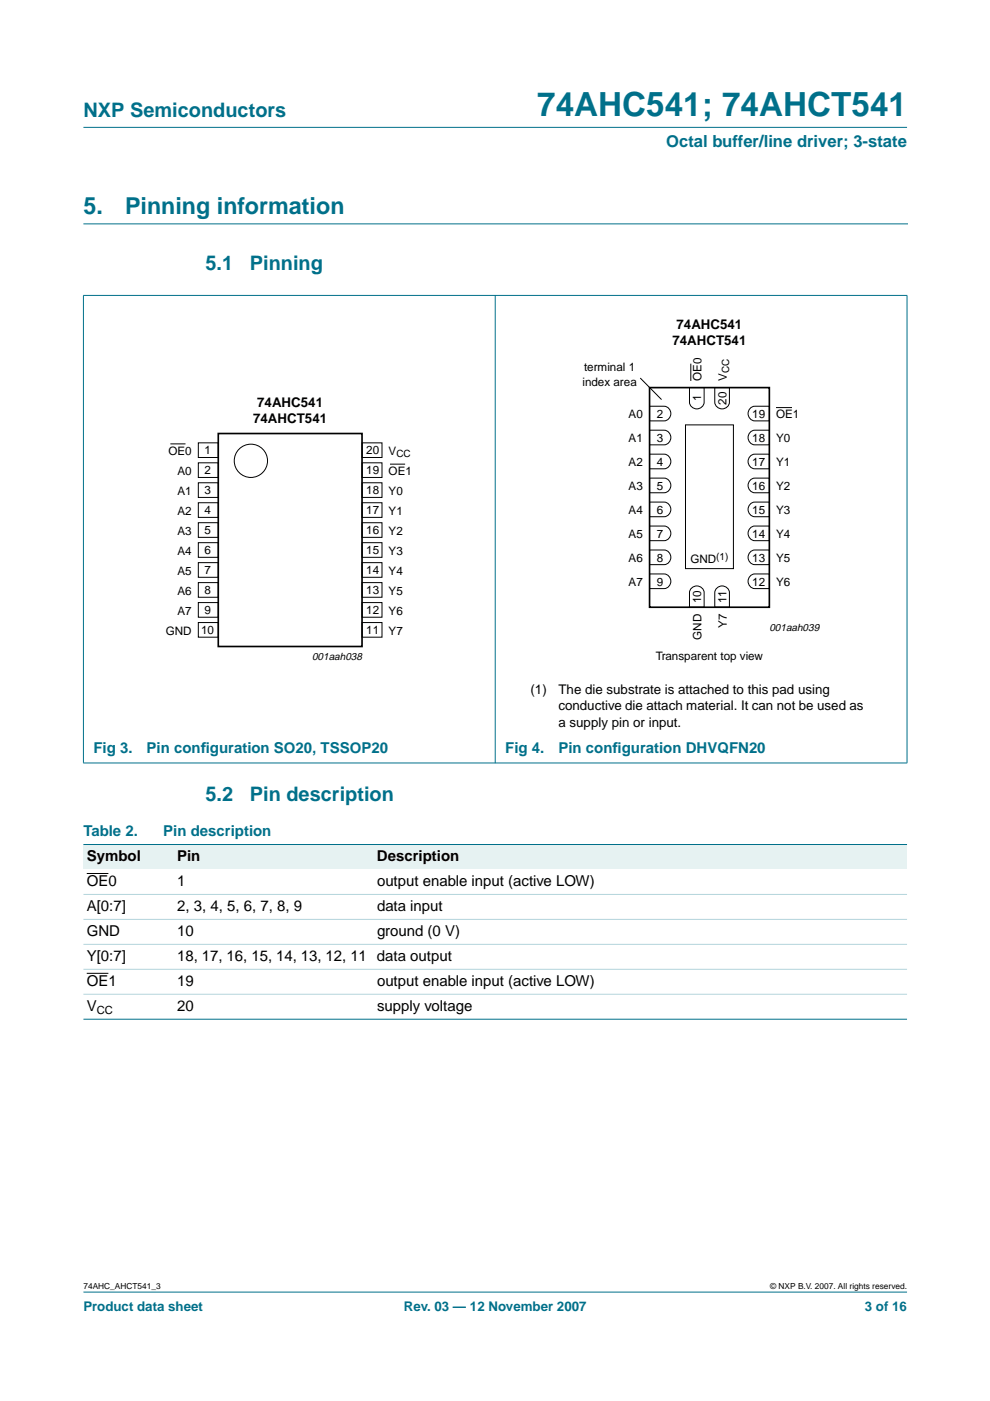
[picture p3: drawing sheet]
<svg xmlns="http://www.w3.org/2000/svg" width="210mm" height="297mm" viewBox="0 0 210 297" stroke-linecap="round" stroke-linejoin="round" font-family="sans-serif">
<g fill="#00708a" stroke="#00708a" stroke-width=".21">
<path d="M17.7 273.9h174.6z"/>
<path d="M17.7 27h174.6z"/>
<path d="M17.7 62.7v99z"/>
<path d="M105 62.6v99.2z"/>
<path d="M192.3 62.7v99z"/>
<path d="M17.6 62.6h174.8z"/>
<path d="M17.6 161.8h174.8z"/>
</g>
<path d="M17.7 47.5h174.7" fill="none" stroke="#00708a" stroke-width=".21"/>
<g fill="none" stroke="#000" stroke-width=".21">
<path d="M146.5 77.1v3.7M36.1 94.1h3.2M42 93.9h4.3v3.1h-4.3zM42 98.1h4.3v3.1h-4.3zM76.8 93.9h4.2v3.1h-4.2zM76.8 98.1h4.2v3.1h-4.2zM82.7 98.4h3.2M135.7 80.1l4.6 4.6M137.7 96.3h3.1a1.56 1.56 0 0 1 1.4 1.5 1.56 1.56 0 0 1-1.4 1.6h-3.1zM137.7 91.2h3.1a1.56 1.56 0 0 1 1.4 1.6 1.56 1.56 0 0 1-1.4 1.5h-3.1zM137.7 86.1h3.1a1.56 1.56 0 0 1 1.4 1.6 1.56 1.56 0 0 1-1.4 1.5h-3.1zM145.3 90.1h10.2v30.5h-10.2z"/>
<path d="M146.2 82.2h3.1v3.1a1.56 1.56 0 0 1-1.6 1.4 1.56 1.56 0 0 1-1.5-1.4zM151.5 82.2h3.2v3.1a1.56 1.56 0 0 1-1.6 1.4 1.56 1.56 0 0 1-1.6-1.4zM159.2 96.6l.8-.3h3.1v3.1h-3.1a1.57 1.57 0 0 1-1.3-1.1 1.57 1.57 0 0 1 .5-1.7zM159.2 91.5l.8-.3h3.1v3.1h-3.1a1.57 1.57 0 0 1-1.3-1.1 1.57 1.57 0 0 1 .5-1.7zM159.2 86.5l.8-.4h3.1v3.1h-3.1a1.57 1.57 0 0 1-1.3-1.1 1.57 1.57 0 0 1 .5-1.6zM164.5 86.4h3.4M42 102.4h4.3v3.1h-4.3zM42 106.6h4.3v3.1h-4.3zM42 110.8h4.3v3.1h-4.3zM42 115.1h4.3v3.1h-4.3zM42 119.3h4.3v3.1h-4.3zM76.8 119.3h4.2v3.1h-4.2z"/>
<path d="M76.8 110.8h4.2v3.1h-4.2zM76.8 115.1h4.2v3.1h-4.2zM76.8 102.4h4.2v3.1h-4.2zM76.8 106.6h4.2v3.1h-4.2zM137.7 116.6h3.1a1.56 1.56 0 0 1 1.4 1.6 1.56 1.56 0 0 1-1.4 1.5h-3.1zM137.7 111.5h3.1a1.56 1.56 0 0 1 1.4 1.6 1.56 1.56 0 0 1-1.4 1.5h-3.1zM137.7 106.5h3.1a1.56 1.56 0 0 1 1.4 1.5 1.56 1.56 0 0 1-1.4 1.6h-3.1zM137.7 101.4h3.1a1.56 1.56 0 0 1 1.4 1.5 1.56 1.56 0 0 1-1.4 1.6h-3.1zM159.2 116.9l.8-.3h3.1v3.1h-3.1a1.57 1.57 0 0 1-1.3-1.1 1.57 1.57 0 0 1 .5-1.7zM159.2 111.9l.8-.4h3.1v3.1h-3.1a1.57 1.57 0 0 1-1.3-1.1 1.57 1.57 0 0 1 .5-1.6zM159.2 106.8l.8-.3h3.1v3.1h-3.1a1.57 1.57 0 0 1-1.3-1.2 1.57 1.57 0 0 1 .5-1.6zM159.2 101.7l.8-.3h3.1v3.1h-3.1a1.57 1.57 0 0 1-1.3-1.1 1.57 1.57 0 0 1 .5-1.7z"/>
<path d="M42 123.5h4.3v3.1h-4.3zM42 127.8h4.3v3.1h-4.3zM42 132h4.3v3.1h-4.3zM76.8 127.8h4.2v3.1h-4.2zM76.8 132h4.2v3.1h-4.2zM76.8 123.5h4.2v3.1h-4.2zM137.7 121.7h3.1a1.56 1.56 0 0 1 1.4 1.5 1.56 1.56 0 0 1-1.4 1.6h-3.1zM146.5 124.8a1.57 1.57 0 0 1 1.7-.5 1.57 1.57 0 0 1 1.1 1.3v3.1h-3.1v-3.1zM151.9 124.8a1.57 1.57 0 0 1 1.6-.5 1.57 1.57 0 0 1 1.2 1.3v3.1h-3.2v-3.1zM159.2 122l.8-.3h3.1v3.1h-3.1a1.57 1.57 0 0 1-1.3-1.1 1.57 1.57 0 0 1 .5-1.7z"/>
<circle cx="53.2" cy="97.7" r="3.5"/>
</g>
<path d="M46.3 91.9h30.5v45.2h-30.5zM137.7 82.2h25.4v46.5h-25.4z" fill="none" stroke="#000" stroke-width=".35"/>
<g fill="#e6f2f2">
<path d="M17.7 179.1h19.2v5.2h-19.2z" fill-rule="evenodd"/>
<path d="M36.9 179.1h42.3v5.2h-42.3z" fill-rule="evenodd"/>
<path d="M79.2 179.1h113.1v5.2h-113.1z" fill-rule="evenodd"/>
</g>
<path d="M18.4 185.2h4.6M18.4 206.4h4.6" fill="none" stroke="#000" stroke-width=".21"/>
<g fill="#00708a" stroke="#00708a" stroke-width=".21">
<path d="M17.7 179.1h174.6z"/>
<path d="M17.7 216.1h174.6z"/>
</g>
<g fill="#b3d4db" stroke="#b3d4db" stroke-width=".21">
<path d="M17.7 189.6h174.6z"/>
<path d="M17.7 194.9h174.6z"/>
<path d="M17.7 200.2h174.6z"/>
<path d="M17.7 205.5h174.6z"/>
<path d="M17.7 210.8h174.6z"/>
</g>
<text font-size="7.1" fill="#00708a" x="113.9" y="24.7">74AHC541; 74AHCT541</text>
<g font-size="4.9" fill="#00708a">
<text x="17.7" y="45.5">5.</text>
<text x="26.5" y="45.5">Pinning information</text>
</g>
<g font-size="4.2" fill="#00708a">
<text x="17.7" y="24.9">NXP Semiconductors</text>
<text x="43.6" y="57.3">5.1</text>
<text x="53" y="57.3">Pinning</text>
<text x="43.6" y="169.9">5.2</text>
<text x="53" y="169.9">Pin description</text>
</g>
<text font-size="3.5" fill="#00708a" x="141.3" y="31.1">Octal buffer/line driver; 3-state</text>
<g font-size="3.2" fill="#00708a">
<text x="19.8" y="159.6">Fig 3.</text>
<text x="31.1" y="159.6">Pin conf</text>
<text x="42.6" y="159.6">iguration SO20, TSSOP20</text>
<text x="107.1" y="159.6">Fig 4.</text>
<text x="118.4" y="159.6">Pin conf</text>
<text x="129.9" y="159.6">iguration DHVQFN20</text>
<text x="17.7" y="177.3">Table 2.</text>
<text x="34.6" y="177.3">Pin description</text>
</g>
<g font-size="3.2">
<text x="18.4" y="182.6">Symbol</text>
<text x="37.6" y="182.6">Pin</text>
<text x="79.9" y="182.6">Description</text>
<text x="18.4" y="187.9">OE0</text>
<text x="37.6" y="187.9">1</text>
<text x="79.9" y="187.9">output enable input (active LOW)</text>
<text x="18.4" y="193.2">A[0:7]</text>
<text x="37.6" y="193.2">2, 3, 4, 5, 6, 7, 8, 9</text>
<text x="79.9" y="193.2">data input</text>
<text x="18.4" y="198.5">GND</text>
<text x="18.4" y="203.7">Y[0:7]</text>
<text x="37.6" y="203.7">18, 17, 16, 15, 14, 13, 12, 11 data output</text>
<text x="37.6" y="198.5">10</text>
<text x="79.9" y="198.5">ground (0 V)</text>
<text x="18.4" y="209">OE1</text>
<text x="37.6" y="209">19</text>
<text x="79.9" y="209">output enable input (active LOW)</text>
<text x="18.4" y="214.3">V</text>
<text x="37.6" y="214.3">20</text>
<text x="79.9" y="214.3">supply voltage</text>
</g>
<g font-size="2.8">
<text x="143.4" y="69.8">74AHC541</text>
<text x="142.6" y="73.1">74AHCT541</text>
<text x="53.7" y="89.6">74AHCT541</text>
<text x="54.5" y="86.3">74AHC541</text>
<text x="112.5" y="147.1">(1)</text>
<text x="118.4" y="147.1">The die substrate is attached to this pad using</text>
<text x="118.4" y="150.6">conductive die attach material. It can not be used as</text>
<text x="118.4" y="154.1">a supply pin or input.</text>
</g>
<g font-size="2.8" fill="#00708a">
<text x="17.7" y="278">Product data sheet</text>
<text x="85.6" y="278">Rev. 03 — 12 November 2007</text>
<text x="183.4" y="278">3 of 16</text>
</g>
<g font-size="2.5">
<text x="123.5" y="81.7">index area</text>
<text x="123.8" y="78.7">terminal 1</text>
<text x="148.7" y="80.7" transform="rotate(-90 148.7 80.7)">OE0</text>
<text x="154.1" y="80.7" transform="rotate(-90 154.1 80.7)">V</text>
<text x="133.3" y="88.7">A0</text>
<text x="139.3" y="88.6">2</text>
<text x="148.7" y="85.1" transform="rotate(-90 148.7 85.1)">1</text>
<text x="154" y="85.8" transform="rotate(-90 154 85.8)">20</text>
<text x="159.5" y="88.6">19</text>
<text x="164.5" y="88.7">OE1</text>
<text x="133.3" y="93.8">A1</text>
<text x="139.3" y="93.7">3</text>
<text x="159.5" y="93.7">18</text>
<text x="164.5" y="93.8">Y0</text>
<text x="35.7" y="96.4">OE0</text>
<text x="37.6" y="100.7">A0</text>
<text x="43.3" y="96.4">1</text>
<text x="43.3" y="100.6">2</text>
<text x="77.6" y="96.4">20</text>
<text x="77.6" y="100.6">19</text>
<text x="82.4" y="100.7">OE1</text>
<text x="82.4" y="96.4">V</text>
<text x="133.3" y="98.8">A2</text>
<text x="139.3" y="98.8">4</text>
<text x="159.5" y="98.8">17</text>
<text x="164.5" y="98.8">Y1</text>
<text x="37.6" y="104.9">A1</text>
<text x="43.3" y="104.8">3</text>
<text x="77.6" y="104.8">18</text>
<text x="82.4" y="104.9">Y0</text>
<text x="133.3" y="103.9">A3</text>
<text x="139.3" y="103.8">5</text>
<text x="159.5" y="103.8">16</text>
<text x="164.5" y="103.9">Y2</text>
<text x="37.6" y="109.1">A2</text>
<text x="37.6" y="113.4">A3</text>
<text x="43.3" y="109.1">4</text>
<text x="43.3" y="113.3">5</text>
<text x="77.6" y="113.3">16</text>
<text x="77.6" y="109.1">17</text>
<text x="82.4" y="109.1">Y1</text>
<text x="82.4" y="113.4">Y2</text>
<text x="133.3" y="109">A4</text>
<text x="139.3" y="108.9">6</text>
<text x="159.5" y="108.9">15</text>
<text x="164.5" y="109">Y3</text>
<text x="37.6" y="117.6">A4</text>
<text x="43.3" y="117.5">6</text>
<text x="77.6" y="117.5">15</text>
<text x="82.4" y="117.6">Y3</text>
<text x="133.3" y="119.2">A6</text>
<text x="133.3" y="114.1">A5</text>
<text x="139.3" y="119.1">8</text>
<text x="139.3" y="114">7</text>
<text x="146.4" y="119.4">GND</text>
<text x="159.5" y="119.1">13</text>
<text x="159.5" y="114">14</text>
<text x="164.5" y="119.2">Y5</text>
<text x="164.5" y="114.1">Y4</text>
<text x="37.6" y="121.8">A5</text>
<text x="43.3" y="121.8">7</text>
<text x="43.3" y="126">8</text>
<text x="77.6" y="121.8">14</text>
<text x="77.6" y="126">13</text>
<text x="82.4" y="121.8">Y4</text>
<text x="133.3" y="124.2">A7</text>
<text x="139.3" y="124.2">9</text>
<text x="159.5" y="124.2">12</text>
<text x="164.5" y="124.2">Y6</text>
<text x="37.6" y="126.1">A6</text>
<text x="37.6" y="130.3">A7</text>
<text x="43.3" y="130.2">9</text>
<text x="77.6" y="130.2">12</text>
<text x="82.4" y="126.1">Y5</text>
<text x="82.4" y="130.3">Y6</text>
<text x="148.7" y="127.9" transform="rotate(-90 148.7 127.9)">10</text>
<text x="154" y="127.9" transform="rotate(-90 154 127.9)">11</text>
<text x="35.1" y="134.5">GND</text>
<text x="42.7" y="134.5">10</text>
<text x="77.6" y="134.5">11</text>
<text x="82.4" y="134.5">Y7</text>
<text x="148.7" y="135.6" transform="rotate(-90 148.7 135.6)">GND</text>
<text x="154.1" y="133.2" transform="rotate(-90 154.1 133.2)">Y7</text>
<text x="139.1" y="140">Transparent top view</text>
</g>
<text font-size="2.4" x="20.5" y="214.9">CC</text>
<g font-size="2.2">
<text x="163.1" y="133.8">001aah039</text>
<text x="66.2" y="139.9">001aah038</text>
</g>
<g font-size="2.1">
<text x="154.6" y="79.1" transform="rotate(-90 154.6 79.1)">CC</text>
<text x="84.1" y="96.9">CC</text>
<text x="151.9" y="118.7">(1)</text>
</g>
<g font-size="1.8">
<text x="17.7" y="273.4">74AHC_AHCT541_3</text>
<text x="163.3" y="273.4">© NXP B.V. 2007. All rights reserved.</text>
</g>
</svg>
